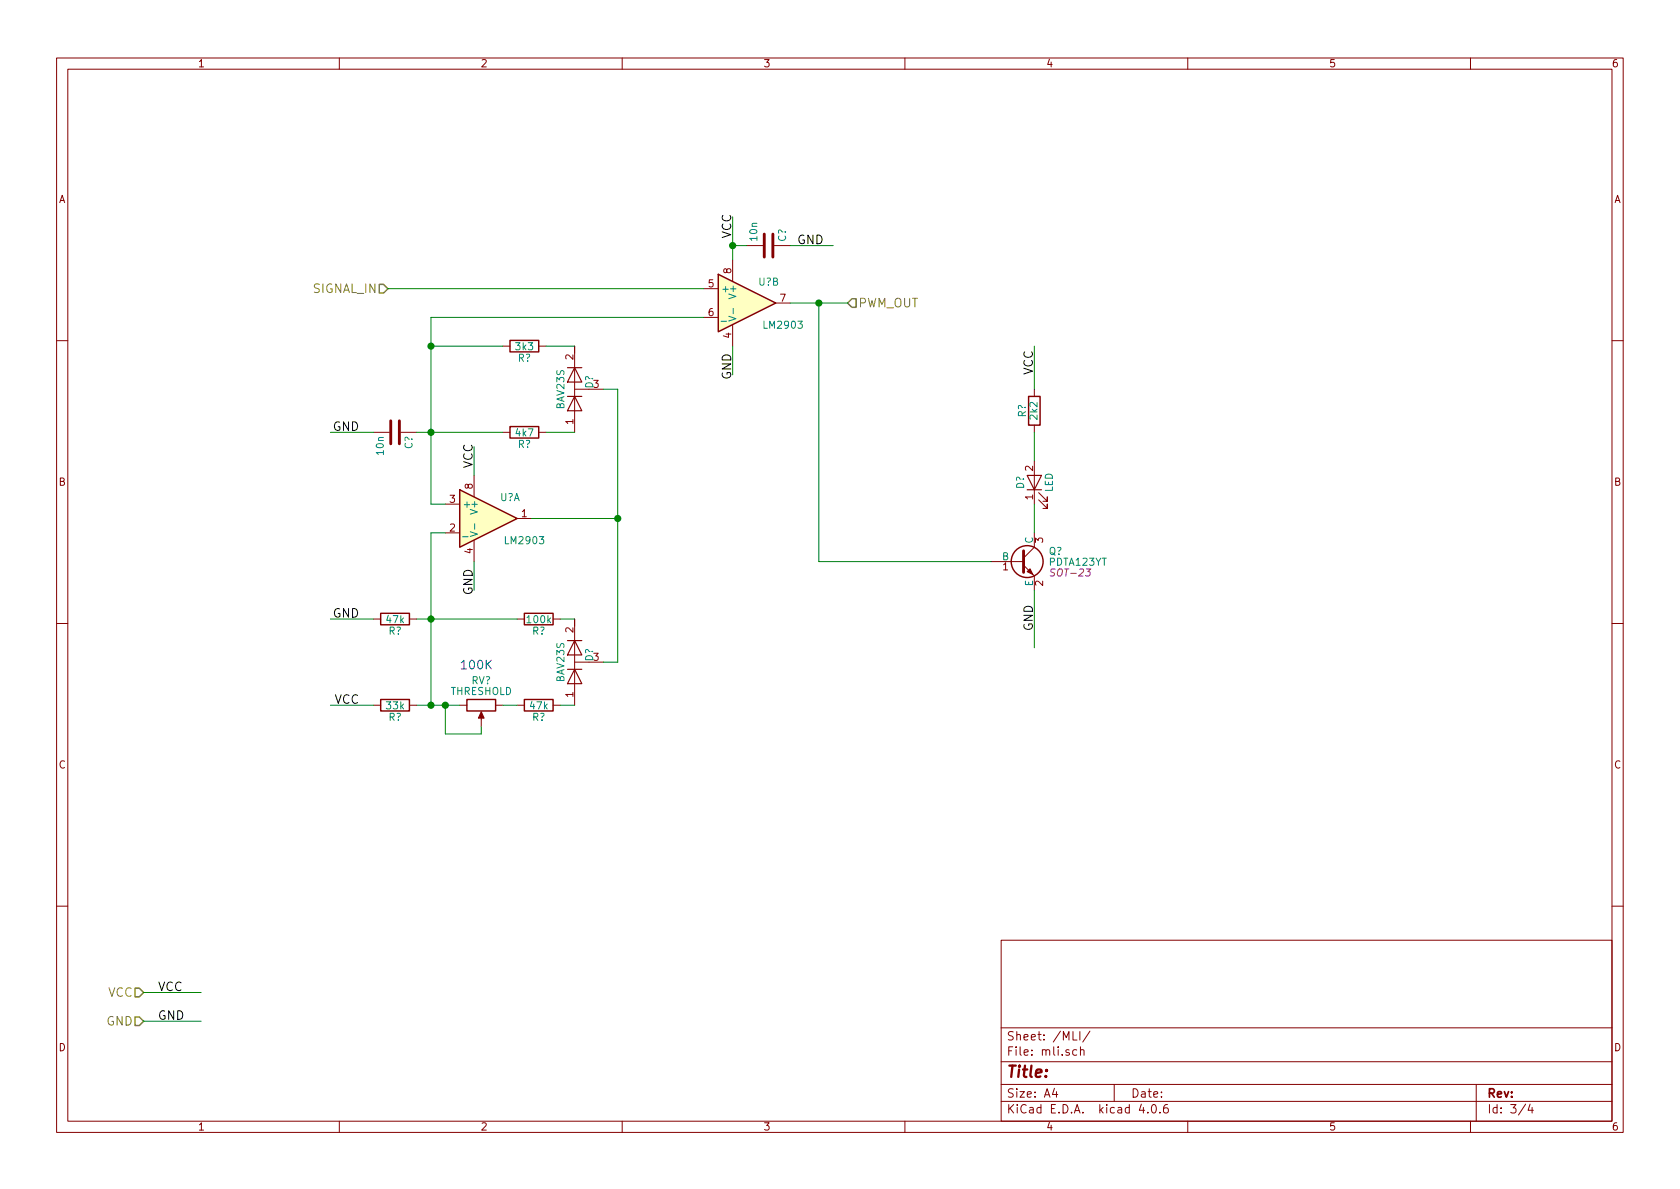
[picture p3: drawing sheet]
<svg xmlns="http://www.w3.org/2000/svg" width="297mm" height="210mm" viewBox="0 0 297 210" stroke-linecap="round" stroke-linejoin="round" font-family="sans-serif">
<g fill="none" stroke="#840000" stroke-width=".18">
<path d="M10 10.3h277v189.9h-277zM12 12.2h273v186.1h-273zM60 10.3v1.9M110 10.3v1.9M160 10.3v1.9M210 10.3v1.9M260 10.3v1.9M124.5 51h2.5M124.5 56.1h2.5M129.5 46v3.8M129.5 57.4v3.8M132.1 43.4h2.8"/>
<path d="M136.9 43.4h2.8M137.2 53.6h2.5M10 60.2h2M66 76.4h2.8M70.9 76.4h2.8M88.9 76.4h1.3M88.9 61.2h1.3M95.2 76.4h1.3M95.2 61.2h1.3M101.6 61.2v15.2M101.6 68.8h5.1M182.9 68.8v1.3"/>
<path d="M182.9 75.2v1.2M285 60.2h2M78.7 94.2h2.6M78.7 89.1h2.6M83.8 84.1v3.8M83.8 95.5v3.8M91.4 91.7h2.6M175.3 99.3h5.7M181 99.9l1.9 1.9v2.6M182.9 81.5v7.6M182.9 94.2v2.6l-1.9 1.9M183.6 88.4l1.6 1.5v-.8v.8h-.8"/>
<path d="M183.6 87.1l1.6 1.5v-.7v.7h-.8M10 110.3h2M66 109.5h1.3M72.4 109.5h1.3M91.4 109.5h1.3M97.8 109.5h1.3M101.6 109.5v15.2M101.6 117.1h5.1M285 110.3h2M66 124.7h1.3M72.4 124.7h1.3M81.3 124.7h1.2"/>
<path d="M85.1 126.2v2.3M87.6 124.7h1.3M91.4 124.7h1.3M97.8 124.7h1.3M10 160.2h2M177 166.3h108v32h-108zM285 160.2h2M60 198.3v1.9M110 198.3v1.9M160 198.3v1.9M177 194.8h108M177 191.8h108"/>
<path d="M177 187.8h108M177 181.8h108M186.4 192.5l-.3 1h.9M186.8 193v1M189.7 182.4v1.5h.7M190.4 185.7l-.5-.1-.2 .3v.6l.2 .1 .5-.1M190.9 182.4v1.5M191 185.7l.2-.1 .4 .1 .1 .9M191 185.1v1.5M192.7 182.3l-1.3 2M197 191.8v3M201.8 195.2l-.4 1.1h1"/>
<path d="M202.9 196.7v.1M203.8 195.4l.1-.1a.81 .81 0 0 1 .6 .6 .81 .81 0 0 1-.3 .8l-.1 .1a.8 .8 0 0 1-.6-.6 .8 .8 0 0 1 .3-.8zM205.1 196.7v.1M206.4 195.3a.59 .59 0 0 0-.7 .7l.1 .7 .2 .1 .5-.1 .1-.5-.2-.2-.4-.1-.3 .3M210 198.3v1.9M260 198.3v1.9M261 191.8v6.5M269.7 195.2l-1.2 2M270.5 195.2l-.3 1.1h.9M270.9 195.8v1"/>
</g>
<g fill="#ffffc2" stroke="#ffffc2" stroke-width=".18">
<path d="M81.3 86.6l10.1 5.1-10.1 5.1z"/>
<path d="M127 48.5l10.2 5.1-10.2 5.1z"/>
</g>
<g fill="none" stroke="#840000" stroke-width=".25">
<path d="M127 48.5l10.2 5.1-10.2 5.1zM90.2 60.2h5v2h-5zM90.2 75.4h5v2.1h-5zM181.9 70.1h2v5.1h-2zM81.3 86.6l10.1 5.1-10.1 5.1zM67.3 108.5h5.1v2h-5.1zM92.7 108.5h5.1v2h-5.1zM67.3 123.7h5.1v2h-5.1zM82.5 123.7h5.1v2h-5.1zM92.7 123.7h5.1v2h-5.1z"/>
<circle cx="181.6" cy="99.3" r="2.82"/>
</g>
<path d="M128.9 55.9l1.2 .5-1.2 .4M129.6 54.5v1M83.1 94l1.3 .5-1.3 .4M83.9 92.6v1" fill="none" stroke="#008484" stroke-width=".18"/>
<path d="M67.1 50.3h.7l.8 .7-.8 .8h-.7zM150.6 52.8h.8v1.6h-.8l-.7-.8zM23.9 174.7h.7l.8 .8-.8 .8h-.7zM23.9 179.8h.7l.8 .8-.8 .8h-.7z" fill="none" stroke="#848400" stroke-width=".25"/>
<path d="M135.1 41.4v4.1M136.7 41.4v4.1M69.1 74.4v4.1M70.6 74.4v4.1M181 97.4v3.8" fill="none" stroke="#840000" stroke-width=".51"/>
<g fill="none" stroke="#008400" stroke-width=".18">
<path d="M129.5 38.3v7.7M68.6 51h55.9M124.5 56.1h-48.3v33h2.5M129.5 43.4h2.6M139.7 53.6h10.2M139.7 43.4h7.6M144.8 53.6v45.7h30.5M58.4 76.4h7.6M73.7 76.4h15.2M76.2 61.2h12.7M83.8 79v5.1M96.5 76.4h5.1"/>
<path d="M96.5 61.2h5.1M106.7 68.8h2.5v48.3h-2.5M129.5 61.2v5.1M182.9 61.2v7.6M182.9 76.4v5.1M78.7 94.2h-2.5v30.5M83.8 99.3v5.1M94 91.7h15.2M182.9 89.1v5.1M58.4 109.5h7.6M73.7 109.5h17.7M99.1 109.5h2.5"/>
<path d="M182.9 104.4v10.1M58.4 124.7h7.6M73.7 124.7h7.6M78.7 124.7v5.1h6.4v-1.3M88.9 124.7h2.5M99.1 124.7h2.5M25.4 175.5h10.2M25.4 180.6h10.2"/>
</g>
<g fill="#008400" stroke="#008400" stroke-width=".25">
<circle cx="76.2" cy="76.4" r=".51"/>
<circle cx="109.2" cy="91.7" r=".51"/>
<circle cx="78.7" cy="124.7" r=".51"/>
<circle cx="76.2" cy="109.5" r=".51"/>
<circle cx="76.2" cy="124.7" r=".51"/>
<circle cx="76.2" cy="61.2" r=".51"/>
<circle cx="129.5" cy="43.4" r=".51"/>
<circle cx="144.8" cy="53.6" r=".51"/>
</g>
<path d="M100.3 70.1h2.6M100.3 65h2.6M101.6 70.1l1.3 2.5h-2.6zM101.6 65l1.3 2.6h-2.6zM181.6 84.1h2.5l-1.2 2.5zM181.6 86.6h2.5M100.3 118.4h2.6M100.3 113.3h2.6M101.6 118.4l1.3 2.5h-2.6zM101.6 113.3l1.3 2.5h-2.6z" fill="none" stroke="#840000" stroke-width=".2"/>
<g fill="#840000" stroke="#840000" stroke-width=".18">
<path d="M85.1 125.9l.5 1.1h-1z"/>
<path d="M181.6 101.1l.5-.5 .5 1z"/>
</g>
<text font-size="2.8" fill="#840000" x="178" y="190.5">Title:</text>
<g font-size="2.1">
<text x="129.3" y="42.2" transform="rotate(-90 129.3 42.2)">VCC</text>
<text x="141" y="43.2">GND</text>
<text x="129.3" y="67.2" transform="rotate(-90 129.3 67.2)">GND</text>
<text x="182.6" y="66.3" transform="rotate(-90 182.6 66.3)">VCC</text>
<text x="58.8" y="76.2">GND</text>
<text x="83.6" y="82.8" transform="rotate(-90 83.6 82.8)">VCC</text>
<text x="83.6" y="105.3" transform="rotate(-90 83.6 105.3)">GND</text>
<text x="58.8" y="109.2">GND</text>
<text x="182.6" y="111.7" transform="rotate(-90 182.6 111.7)">GND</text>
<text x="59" y="124.5">VCC</text>
<text x="27.9" y="175.3">VCC</text>
<text x="27.9" y="180.3">GND</text>
</g>
<g font-size="2.1" fill="#848400">
<text x="55.3" y="51.8">SIGNAL_IN</text>
<text x="151.8" y="54.4">PWM_OUT</text>
<text x="19" y="176.3">VCC</text>
<text x="18.7" y="181.4">GND</text>
</g>
<text font-size="2.1" fill="#0000c2" x="81.3" y="118.4">100K</text>
<g font-size="2.1" fill="#840000">
<text x="178" y="184">Sheet: /MLI/</text>
<text x="178" y="186.7">File: mli.sch</text>
<text x="178" y="196.9">KiCad E.D.A. kicad 4.0.6</text>
<text x="178" y="194.1">Size: A4</text>
<text x="200" y="194.1">Date:</text>
<text x="263" y="194.1">Rev:</text>
<text x="263" y="196.9">Id: 3/4</text>
</g>
<g font-size="1.8" fill="#840000">
<text x="35" y="11.9">1</text>
<text x="85" y="11.9">2</text>
<text x="135" y="11.9">3</text>
<text x="185" y="11.9">4</text>
<text x="235" y="11.9">5</text>
<text x="285" y="11.9">6</text>
<text x="10.4" y="35.9">A</text>
<text x="285.4" y="35.9">A</text>
<text x="125.2" y="50.8">5</text>
<text x="129.3" y="48.4" transform="rotate(-90 129.3 48.4)">8</text>
<text x="137.9" y="53.3">7</text>
<text x="125.2" y="55.9">6</text>
<text x="129.3" y="59.8" transform="rotate(-90 129.3 59.8)">4</text>
<text x="101.3" y="63.6" transform="rotate(-90 101.3 63.6)">2</text>
<text x="101.3" y="75" transform="rotate(-90 101.3 75)">1</text>
<text x="182.6" y="83.3" transform="rotate(-90 182.6 83.3)">2</text>
<text x="10.4" y="85.9">B</text>
<text x="79.5" y="88.9">3</text>
<text x="83.6" y="86.5" transform="rotate(-90 83.6 86.5)">8</text>
<text x="182.6" y="88.4" transform="rotate(-90 182.6 88.4)">1</text>
<text x="285.4" y="85.9">B</text>
<text x="79.5" y="94">2</text>
<text x="92.2" y="91.4">1</text>
<text x="184.4" y="96" transform="rotate(-90 184.4 96)">3</text>
<text x="83.6" y="97.9" transform="rotate(-90 83.6 97.9)">4</text>
<text x="177.3" y="100.8">1</text>
<text x="184.4" y="103.6" transform="rotate(-90 184.4 103.6)">2</text>
<text x="101.3" y="111.9" transform="rotate(-90 101.3 111.9)">2</text>
<text x="101.3" y="123.3" transform="rotate(-90 101.3 123.3)">1</text>
<text x="10.4" y="135.9">C</text>
<text x="285.4" y="135.9">C</text>
<text x="10.4" y="185.9">D</text>
<text x="285.4" y="185.9">D</text>
<text x="35" y="199.9">1</text>
<text x="85" y="199.9">2</text>
<text x="135" y="199.9">3</text>
<text x="185" y="199.9">4</text>
<text x="235" y="199.9">5</text>
<text x="285" y="199.9">6</text>
</g>
<g font-size="1.8" fill="#008484">
<text x="133.9" y="42.5" transform="rotate(-90 133.9 42.5)">10n</text>
<text x="139" y="42.8" transform="rotate(-90 139 42.8)">C?</text>
<text x="127.5" y="51.7">+</text>
<text x="130.2" y="52.5" transform="rotate(-90 130.2 52.5)">V+</text>
<text x="134.1" y="50.5">U?B</text>
<text x="127.5" y="56.8">_</text>
<text x="135.2" y="58.1">LM2903</text>
<text x="91.2" y="61.9">3k3</text>
<text x="91.5" y="64">R?</text>
<text x="104.9" y="68.7" transform="rotate(-90 104.9 68.7)">D?</text>
<text x="104.9" y="68.6">3</text>
<text x="91.2" y="77.2">4k7</text>
<text x="99.8" y="72.3" transform="rotate(-90 99.8 72.3)">BAV23S</text>
<text x="181.4" y="73.8" transform="rotate(-90 181.4 73.8)">R?</text>
<text x="183.4" y="74.1" transform="rotate(-90 183.4 74.1)">2k2</text>
<text x="67.8" y="80.4" transform="rotate(-90 67.8 80.4)">10n</text>
<text x="72.9" y="79.4" transform="rotate(-90 72.9 79.4)">C?</text>
<text x="91.5" y="79.2">R?</text>
<text x="81.8" y="89.8">+</text>
<text x="88.4" y="88.6">U?A</text>
<text x="181.1" y="86.5" transform="rotate(-90 181.1 86.5)">D?</text>
<text x="186.1" y="87.1" transform="rotate(-90 186.1 87.1)">LED</text>
<text x="81.8" y="94.9">_</text>
<text x="84.5" y="90.6" transform="rotate(-90 84.5 90.6)">V+</text>
<text x="89.5" y="96.2">LM2903</text>
<text x="177.2" y="99.1">B</text>
<text x="182.6" y="96.1" transform="rotate(-90 182.6 96.1)">C</text>
<text x="185.4" y="98.1">Q?</text>
<text x="185.6" y="100">PDTA123YT</text>
<text x="182.6" y="103.7" transform="rotate(-90 182.6 103.7)">E</text>
<text x="68.4" y="110.2">47k</text>
<text x="68.7" y="112.2">R?</text>
<text x="93.3" y="110.2">100k</text>
<text x="94.1" y="112.2">R?</text>
<text x="104.9" y="117" transform="rotate(-90 104.9 117)">D?</text>
<text x="104.9" y="116.8">3</text>
<text x="68.4" y="125.4">33k</text>
<text x="79.6" y="122.9">THRESHOLD</text>
<text x="83.3" y="121">RV?</text>
<text x="93.8" y="125.4">47k</text>
<text x="99.8" y="120.5" transform="rotate(-90 99.8 120.5)">BAV23S</text>
<text x="68.7" y="127.5">R?</text>
<text x="94.1" y="127.5">R?</text>
</g>
<text font-size="1.8" fill="#840084" x="186.2" y="101.9">SOT-23</text>
</svg>
